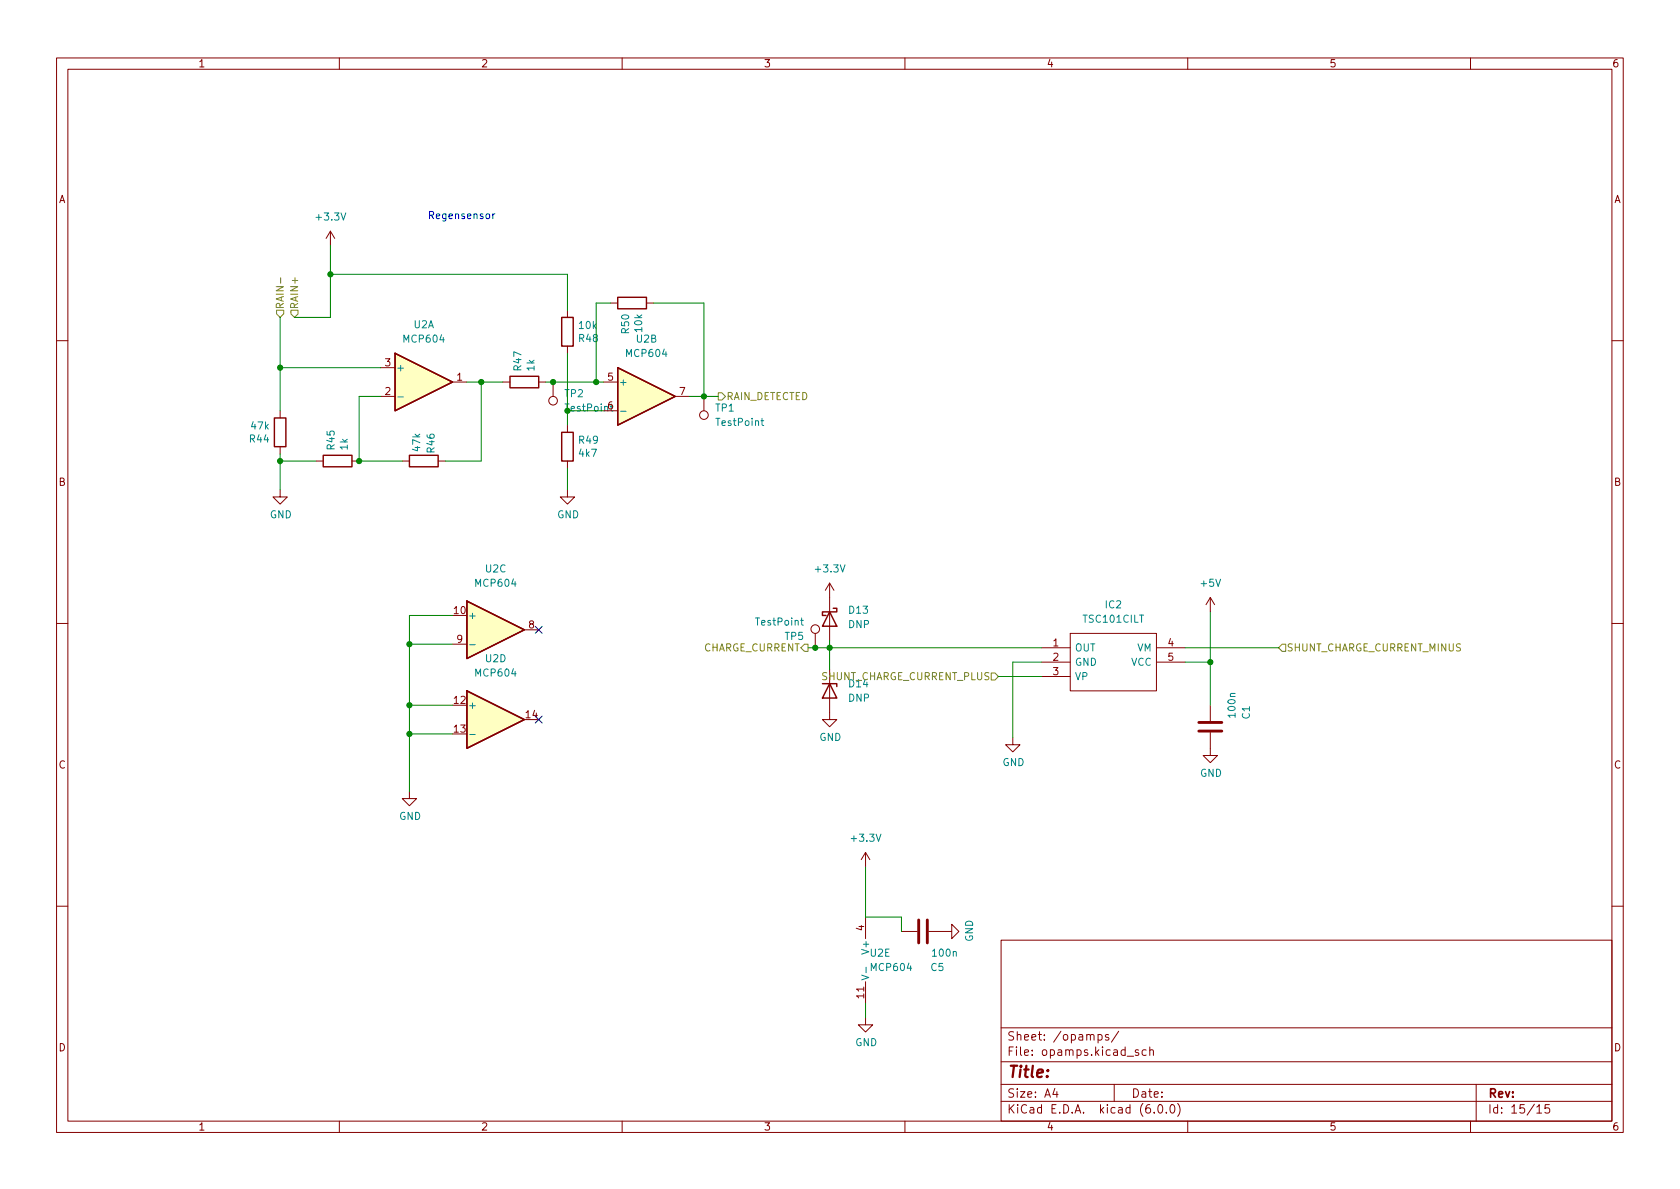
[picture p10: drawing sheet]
<svg xmlns="http://www.w3.org/2000/svg" width="297mm" height="210mm" viewBox="0 0 297 210" stroke-linecap="round" stroke-linejoin="round" font-family="sans-serif">
<g fill="none" stroke="#840000" stroke-width=".18">
<path d="M10 10.2h277v190.1h-277zM12 12.2h273v186.1h-273zM60 10.2v2M110 10.2v2M160 10.2v2M210 10.2v2M260 10.2v2M58.4 40.9l-.7 1.3M58.4 40.9v2.5M58.4 40.9l.8 1.3M100.3 54.9v1.2M107.9 53.6h1.3"/>
<path d="M114.3 53.6h1.3M10 60.2h2M49.5 72.6v1.3M49.5 79v1.3M67.3 70.1h2.5M67.3 65h2.5M80 67.6h2.5M88.9 67.6h1.3M95.2 67.6h1.3M97.8 67.6v2.5M100.3 61.2v1.3M100.3 75.2v1.2"/>
<path d="M106.7 67.6h2.5M106.7 72.6h2.5M119.4 70.1h2.5M124.5 70.1v2.5M285 60.2h2M49.5 86.6v1.3h1.3l-1.3 1.2-1.2-1.2h1.2M55.9 81.5h1.2M62.2 81.5h1.3M71.1 81.5h1.3M77.5 81.5h1.2M100.3 86.6v1.3h1.3l-1.3 1.2-1.2-1.2h1.2M100.3 81.5v1.3"/>
<path d="M10 110.2h2M80 113.9h2.5M92.7 111.4h2.5M144.1 112v2.5M146.7 103.1l-.8 1.3M146.7 103.1v10.2M146.7 103.1l.7 1.3M184.1 114.5h5.1M184.1 117.1h5.1M184.1 119.6h5.1M189.2 112h15.3v10.2h-15.3zM204.5 114.5h5"/>
<path d="M204.5 117.1h5M214 105.7l-.8 1.2M214 105.7v2.5M214 105.7l.8 1.2M285 110.2h2M72.4 139.9v1.3h1.3l-1.3 1.3-1.3-1.3h1.3M146.7 120.9v6.3h1.3l-1.3 1.3-1.3-1.3h1.3M179.1 130.4v1.3h1.2l-1.2 1.3-1.3-1.3h1.3M214 129.5v4.1h1.3l-1.3 1.3-1.3-1.3h1.3M214 124.7v2.8M153 150.7v2.6M153 150.7l-.7 1.3"/>
<path d="M153 150.7l.8 1.3M10 160.2h2M153 180v1.2h1.3l-1.3 1.3-1.2-1.3h1.2M153 162.2v3.8M153 173.6v3.8M159.4 164.7h2.8M164.2 164.7h4.1v-1.3l1.2 1.3-1.2 1.3v-1.3M177 166.3h108v32h-108zM285 160.2h2M60 198.3v2M110 198.3v2M160 198.3v2"/>
<path d="M177 194.8h108M177 191.8h108M177 187.8h108M177 181.8h108M186.5 192.5l-.4 1h1M186.9 193v1M194.1 183l.5-.1 .3 .3v.4l-.2 .3h-.6M194.1 182.9v1.5M196 183l-.4-.1-.2 .2 .1 .3 .5 .1v.4h-.6M197 191.8v3M197.8 182.4l-1.3 1.9M199.3 186.8h1.1"/>
<path d="M201.3 185.7l-.4-.1-.2 .2 .1 .3 .5 .1v.4h-.6M202.6 185.7l-.4-.1-.3 .3v.4l.2 .3h.5M203.3 185.8l.2-.2 .4 .1v.9M203.3 185.1v1.5M204.1 196.7v.1M204.9 195.4l.2-.1a.81 .81 0 0 1 .6 .7 .81 .81 0 0 1-.3 .8h-.2a.81 .81 0 0 1-.6-.6 .81 .81 0 0 1 .3-.8zM206.2 196.7v.1M207.1 195.4l.1-.1a.81 .81 0 0 1 .6 .7 .81 .81 0 0 1-.3 .8h-.1a.81 .81 0 0 1-.6-.6 .81 .81 0 0 1 .3-.8zM208.2 195.1a1.72 1.72 0 0 1 0 2.3M210 198.3v2M260 198.3v2M261 191.8v6.5"/>
<path d="M271.7 195.8l.5-.5v1.5M271.7 196.8h.9M273.9 195.3h-.7l-.1 .7 .3-.1 .5 .1 .1 .2-.1 .5-.2 .1-.6-.1"/>
<circle cx="97.8" cy="70.9" r=".76"/>
<circle cx="124.5" cy="73.4" r=".76"/>
<circle cx="144.1" cy="111.2" r=".76"/>
</g>
<g fill="none" stroke="#840000" stroke-width=".25">
<path d="M99.3 56.1h2v5.1h-2zM109.2 52.6h5.1v2h-5.1zM48.5 73.9h2v5.1h-2zM69.8 62.5l10.2 5.1-10.2 5zM90.2 66.5h5v2.1h-5zM99.3 76.4h2v5.1h-2zM109.2 65l10.2 5.1-10.2 5.1zM57.1 80.5h5.1v2h-5.1zM72.4 80.5h5.1v2h-5.1zM82.5 106.3l10.2 5.1-10.2 5.1zM146.7 108.2l1.3 2.5h-2.6zM147.3 107.6h.7v.6h-2.6v.6h.6"/>
<path d="M82.5 122.2l10.2 5-10.2 5.1zM145.4 120.9h2.6v.5M146.7 120.9l1.3 2.5h-2.6z"/>
</g>
<g fill="#ffffc2" stroke="#ffffc2" stroke-width=".18">
<path d="M69.8 62.5l10.2 5.1-10.2 5z"/>
<path d="M82.5 122.2l10.2 5-10.2 5.1z"/>
<path d="M82.5 106.3l10.2 5.1-10.2 5.1z"/>
<path d="M109.2 65l10.2 5.1-10.2 5.1z"/>
</g>
<path d="M70.4 70.2h.9M109.7 72.7h1M134.5 74.4h.5M134.7 74v1.1l.3 .1M83.1 114h.9M141.6 109.7h.4M141.7 109.3v1.1l.3 .2M83.1 129.9h.9M152.3 172.4l1.3 .5-1.3 .4M153.1 171v1" fill="none" stroke="#008484" stroke-width=".18"/>
<path d="M212 129.3h4M212 127.8h4M162.4 162.7v4M164 162.7v4" fill="none" stroke="#840000" stroke-width=".51"/>
<path d="M48.9 54.9h1.3v.6l-.7 .6-.6-.6zM49.6 49.1v1M51.4 54.9h1.3v.6l-.6 .6-.7-.6zM127 69.5h.6l.7 .6-.7 .6h-.6zM142.2 113.9h.7v1.3h-.7l-.6-.7zM175.3 119h.6l.6 .6-.6 .7h-.6zM226.7 113.9h.6v1.3h-.6l-.6-.7z" fill="none" stroke="#848400" stroke-width=".18"/>
<path d="M87.1 37.8v.9M87.5 37.8l-.4 .3" fill="none" stroke="#0000c2" stroke-width=".18"/>
<g fill="none" stroke="#008400" stroke-width=".18">
<path d="M49.5 56.1v16.5M58.4 43.4v12.7h-6.3M58.4 48.5h41.9v6.4M107.9 53.6h-2.5v14M115.6 53.6h8.9v16.5M49.5 65h17.8M67.3 70.1h-3.8v11.4h7.6M82.5 67.6h6.4M85.1 67.6v13.9h-6.4M96.5 67.6h10.2M100.3 62.5v12.7M100.3 72.6h6.4"/>
<path d="M121.9 70.1h5.1M49.5 80.3v6.3M49.5 81.5h6.4M100.3 82.8v3.8M72.4 113.9h7.6M80 108.8h-7.6v31.1M142.9 114.5h41.2M146.7 113.3v5.1M176.5 119.6h7.6M184.1 117.1h-5v13.3M209.5 114.5h16.6M209.5 117.1h4.5"/>
<path d="M214 108.2v16.5M72.4 124.7h7.6M72.4 129.8h7.6M153 153.3v8.9h6.4v2.5M153 177.4v2.6"/>
</g>
<path d="M94.6 110.8l1.3 1.2M95.9 110.8l-1.3 1.2M94.6 126.6l1.3 1.3M95.9 126.6l-1.3 1.3" fill="none" stroke="#000084" stroke-width=".18"/>
<g fill="#008400" stroke="#008400" stroke-width=".18">
<circle cx="144.1" cy="114.5" r=".46"/>
<circle cx="124.5" cy="70.1" r=".46"/>
<circle cx="105.4" cy="67.6" r=".46"/>
<circle cx="97.8" cy="67.6" r=".46"/>
<circle cx="63.5" cy="81.5" r=".46"/>
<circle cx="72.4" cy="113.9" r=".46"/>
<circle cx="72.4" cy="124.7" r=".46"/>
<circle cx="72.4" cy="129.8" r=".46"/>
<circle cx="49.5" cy="65" r=".46"/>
<circle cx="49.5" cy="81.5" r=".46"/>
<circle cx="85.1" cy="67.6" r=".46"/>
<circle cx="58.4" cy="48.5" r=".46"/>
<circle cx="146.7" cy="114.5" r=".46"/>
<circle cx="214" cy="117.1" r=".46"/>
</g>
<text font-size="2.8" fill="#840000" x="178" y="190.6">Title:</text>
<g font-size="2.1" fill="#840000">
<text x="178" y="184">Sheet: /opamps/</text>
<text x="178" y="186.7">File: opamps.kicad_sch</text>
<text x="178" y="196.9">KiCad E.D.A. kicad (6.0.0)</text>
<text x="178" y="194.1">Size: A4</text>
<text x="200" y="194.1">Date:</text>
<text x="263" y="194.1">Rev:</text>
<text x="263" y="196.9">Id: 15/15</text>
</g>
<g font-size="1.8" fill="#840000">
<text x="35" y="11.9">1</text>
<text x="85" y="11.9">2</text>
<text x="135" y="11.9">3</text>
<text x="185" y="11.9">4</text>
<text x="235" y="11.9">5</text>
<text x="285" y="11.9">6</text>
<text x="10.3" y="35.9">A</text>
<text x="285.3" y="35.9">A</text>
<text x="68.1" y="64.8">3</text>
<text x="68.1" y="69.8">2</text>
<text x="80.8" y="67.3">1</text>
<text x="107.5" y="67.3">5</text>
<text x="120.2" y="69.8">7</text>
<text x="10.3" y="85.9">B</text>
<text x="285.3" y="85.9">B</text>
<text x="80.3" y="108.6">10</text>
<text x="80.8" y="113.7">9</text>
<text x="93.5" y="111.1">8</text>
<text x="186.2" y="114.3">1</text>
<text x="186.2" y="116.8">2</text>
<text x="186.2" y="119.4">3</text>
<text x="206.5" y="114.3">4</text>
<text x="206.5" y="116.8">5</text>
<text x="80.3" y="124.5">12</text>
<text x="80.3" y="129.5">13</text>
<text x="93" y="127">14</text>
<text x="10.3" y="135.9">C</text>
<text x="285.3" y="135.9">C</text>
<text x="152.8" y="164.6" transform="rotate(-90 152.8 164.6)">4</text>
<text x="152.8" y="176.5" transform="rotate(-90 152.8 176.5)">11</text>
<text x="10.3" y="185.9">D</text>
<text x="285.3" y="185.9">D</text>
<text x="35" y="199.9">1</text>
<text x="85" y="199.9">2</text>
<text x="135" y="199.9">3</text>
<text x="185" y="199.9">4</text>
<text x="235" y="199.9">5</text>
<text x="285" y="199.9">6</text>
</g>
<g font-size="1.8" fill="#008484">
<text x="56.1" y="39">+3.3V</text>
<text x="73.2" y="58">U2A</text>
<text x="102.4" y="58.2">10k</text>
<text x="111.2" y="58.9" transform="rotate(-90 111.2 58.9)">R50</text>
<text x="113.5" y="58.6" transform="rotate(-90 113.5 58.6)">10k</text>
<text x="70" y="65.7">+</text>
<text x="71.5" y="60.6">MCP604</text>
<text x="92.2" y="65.5" transform="rotate(-90 92.2 65.5)">R47</text>
<text x="94.5" y="65.6" transform="rotate(-90 94.5 65.6)">1k</text>
<text x="102.4" y="60.5">R48</text>
<text x="110.9" y="63.1">MCP604</text>
<text x="112.5" y="60.6">U2B</text>
<text x="99.9" y="70.2">TP2</text>
<text x="109.3" y="68.2">+</text>
<text x="44.5" y="75.9">47k</text>
<text x="126.5" y="72.8">TP1</text>
<text x="126.8" y="75.3">TestPoint</text>
<text x="44.2" y="78.3">R44</text>
<text x="59.2" y="79.4" transform="rotate(-90 59.2 79.4)">R45</text>
<text x="61.5" y="79.5" transform="rotate(-90 61.5 79.5)">1k</text>
<text x="74.3" y="79.7" transform="rotate(-90 74.3 79.7)">47k</text>
<text x="76.8" y="80" transform="rotate(-90 76.8 80)">R46</text>
<text x="102.4" y="78.5">R49</text>
<text x="102.4" y="80.8">4k7</text>
<text x="47.7" y="91.6">GND</text>
<text x="98.5" y="91.6">GND</text>
<text x="85.9" y="101.2">U2C</text>
<text x="144.3" y="101.2">+3.3V</text>
<text x="84.2" y="103.8">MCP604</text>
<text x="195.5" y="107.6">IC2</text>
<text x="212.4" y="103.8">+5V</text>
<text x="82.7" y="109.5">+</text>
<text x="133.8" y="110.6">TestPoint</text>
<text x="138.8" y="113.2">TP5</text>
<text x="150" y="111.1">DNP</text>
<text x="150.2" y="108.5">D13</text>
<text x="191.6" y="110.1">TSC101CILT</text>
<text x="84.2" y="119.6">MCP604</text>
<text x="85.9" y="117.1">U2D</text>
<text x="190" y="115.2">OUT</text>
<text x="190" y="117.7">GND</text>
<text x="200" y="117.7">VCC</text>
<text x="201.1" y="115.2">VM</text>
<text x="82.7" y="125.3">+</text>
<text x="150" y="124.1">DNP</text>
<text x="190" y="120.3">VP</text>
<text x="144.8" y="131">GND</text>
<text x="218.4" y="126.7" transform="rotate(-90 218.4 126.7)">100n</text>
<text x="221" y="127.1" transform="rotate(-90 221 127.1)">C1</text>
<text x="177.2" y="135.5">GND</text>
<text x="212.2" y="137.4">GND</text>
<text x="70.6" y="145">GND</text>
<text x="150.7" y="148.8">+3.3V</text>
<text x="172" y="166.6" transform="rotate(-90 172 166.6)">GND</text>
<text x="153.7" y="168.3" transform="rotate(-90 153.7 168.3)">V+</text>
<text x="153.9" y="169.2">U2E</text>
<text x="154.1" y="171.7">MCP604</text>
<text x="164.6" y="171.7">C5</text>
<text x="165" y="169.2">100n</text>
<text x="151.2" y="185">GND</text>
</g>
<text font-size="1.8" fill="#0000c2" x="75.6" y="38.7">Regensensor</text>
<g font-size="1.8" fill="#848400">
<text x="50.2" y="54.8" transform="rotate(-90 50.2 54.8)">RAIN-</text>
<text x="52.7" y="54.8" transform="rotate(-90 52.7 54.8)">RAIN+</text>
<text x="128.4" y="70.7">RAIN_DETECTED</text>
<text x="124.2" y="115.2">CHARGE_CURRENT</text>
<text x="227.4" y="115.2">SHUNT_CHARGE_CURRENT_MINUS</text>
<text x="145.1" y="120.3">SHUNT_CHARGE_CURRENT_PLUS</text>
<text x="150.2" y="121.5">D14</text>
</g>
<text font-size="1.8" fill="#008400" x="100.1" y="72.8">TestPoint6</text>
</svg>
